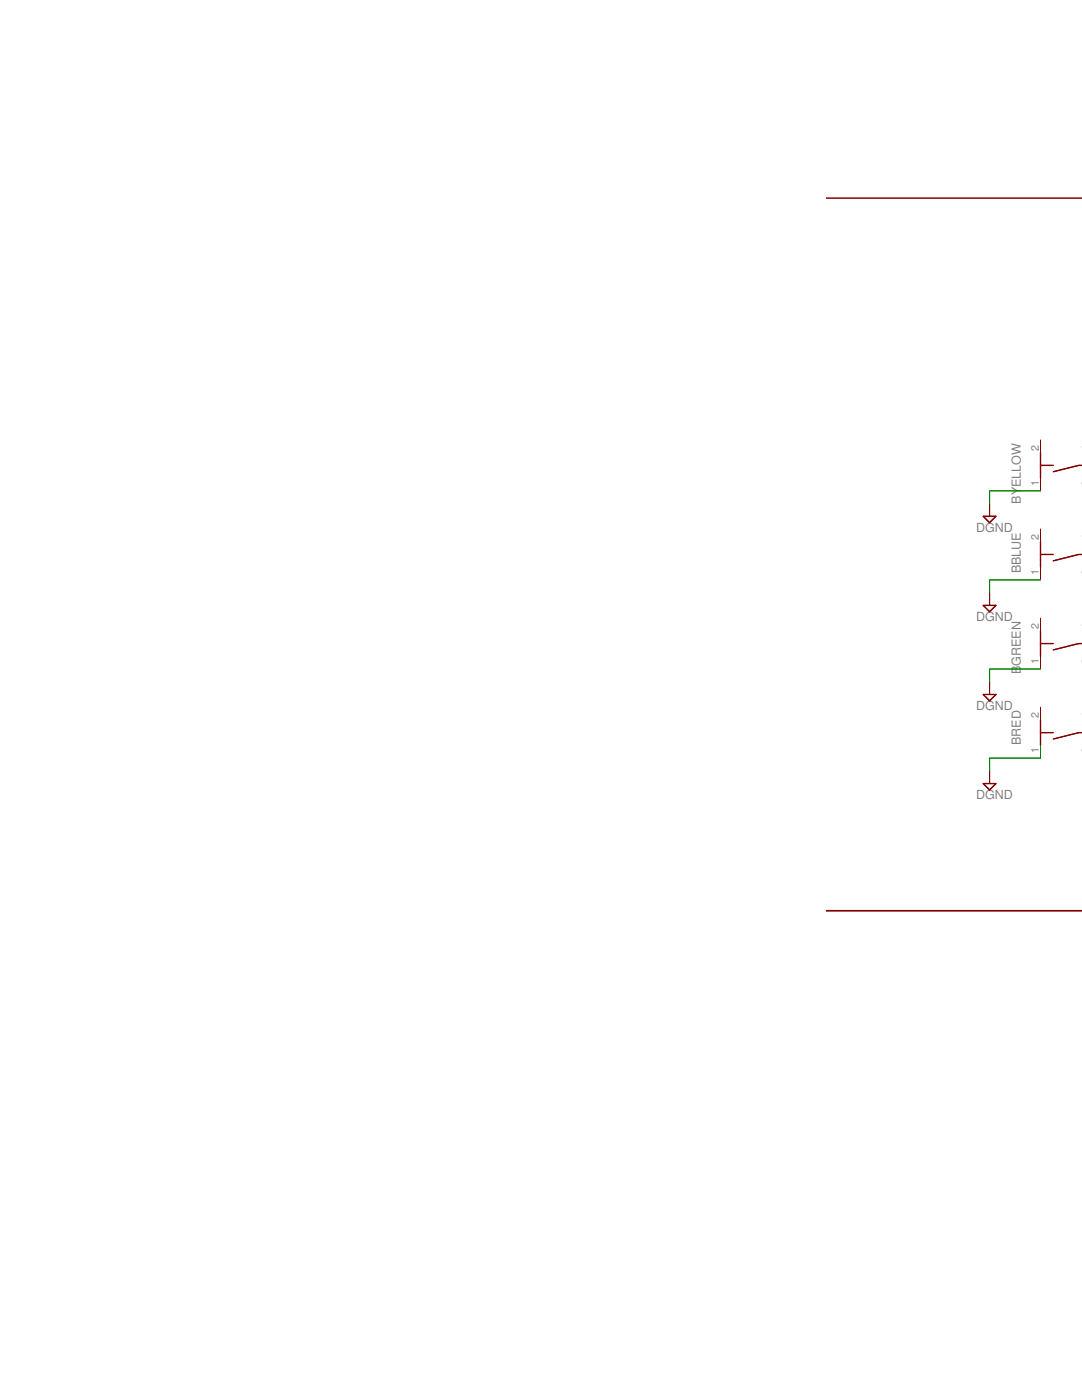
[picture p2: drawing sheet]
<svg xmlns="http://www.w3.org/2000/svg" width="216mm" height="279mm" viewBox="0 0 216 279" stroke-linecap="round" stroke-linejoin="round" font-family="sans-serif">
<path d="M164.9 39.5h51M207.6 141.1v2.6M207.6 148.8v2.5M164.9 181.8h51" fill="none" stroke="#800000" stroke-width=".2"/>
<path d="M164.9 181.8h51" fill="none" stroke="#800000" stroke-width=".32"/>
<path d="M210.2 147.5l5-1.3z" fill="#800000"/>
<path d="M207.6 143.7v5.1M207.6 146.2h2.6M215.2 146.2l-5 1.3" fill="none" stroke="#800000" stroke-width=".28"/>
<path d="M207.6 143.7v5.1M207.6 146.2h2.6" fill="none" stroke="#800000" stroke-width=".2"/>
<path d="M215.2 146.2h.7z" fill="#800000"/>
<path d="M215.2 146.2h.7" fill="none" stroke="#800000" stroke-width=".28"/>
<path d="M207.6 123.4v2.5M207.6 131v2.5" fill="none" stroke="#800000" stroke-width=".2"/>
<path d="M210.2 129.7l5-1.3z" fill="#800000"/>
<path d="M207.6 125.9v5.1M207.6 128.4h2.6M215.2 128.4l-5 1.3" fill="none" stroke="#800000" stroke-width=".28"/>
<path d="M207.6 125.9v5.1M207.6 128.4h2.6" fill="none" stroke="#800000" stroke-width=".2"/>
<path d="M215.2 128.4h.7z" fill="#800000"/>
<path d="M215.2 128.4h.7" fill="none" stroke="#800000" stroke-width=".28"/>
<path d="M207.6 105.6v2.5M207.6 113.2v2.5" fill="none" stroke="#800000" stroke-width=".2"/>
<path d="M210.2 111.9l5-1.2z" fill="#800000"/>
<path d="M207.6 108.1v5.1M207.6 110.7h2.6M215.2 110.7l-5 1.2" fill="none" stroke="#800000" stroke-width=".28"/>
<path d="M207.6 108.1v5.1M207.6 110.7h2.6" fill="none" stroke="#800000" stroke-width=".2"/>
<path d="M215.2 110.7h.7z" fill="#800000"/>
<path d="M215.2 110.7h.7" fill="none" stroke="#800000" stroke-width=".28"/>
<path d="M207.6 87.8v2.5M207.6 95.4v2.6" fill="none" stroke="#800000" stroke-width=".2"/>
<path d="M210.2 94.1l5-1.2z" fill="#800000"/>
<path d="M207.6 90.3v5.1M207.6 92.9h2.6M215.2 92.9l-5 1.2" fill="none" stroke="#800000" stroke-width=".28"/>
<path d="M207.6 90.3v5.1M207.6 92.9h2.6" fill="none" stroke="#800000" stroke-width=".2"/>
<path d="M215.2 92.9h.7z" fill="#800000"/>
<path d="M215.2 92.9h.7M196.2 156.4h2.5" fill="none" stroke="#800000" stroke-width=".28"/>
<path d="M196.2 156.4h2.5M197.5 153.8v2.6" fill="none" stroke="#800000" stroke-width=".2"/>
<path d="M198.7 156.4l-1.2 1.2z" fill="#800000"/>
<path d="M198.7 156.4l-1.2 1.2" fill="none" stroke="#800000" stroke-width=".28"/>
<path d="M196.2 156.4l1.3 1.2z" fill="#800000"/>
<path d="M196.2 138.6h2.5M196.2 156.4l1.3 1.2" fill="none" stroke="#800000" stroke-width=".28"/>
<path d="M196.2 138.6h2.5M197.5 136.1v2.5" fill="none" stroke="#800000" stroke-width=".2"/>
<path d="M198.7 138.6l-1.2 1.3z" fill="#800000"/>
<path d="M198.7 138.6l-1.2 1.3" fill="none" stroke="#800000" stroke-width=".28"/>
<path d="M196.2 138.6l1.3 1.3z" fill="#800000"/>
<path d="M196.2 138.6l1.3 1.3M196.2 120.8h2.5" fill="none" stroke="#800000" stroke-width=".28"/>
<path d="M197.5 118.3v2.5M196.2 120.8h2.5" fill="none" stroke="#800000" stroke-width=".2"/>
<path d="M198.7 120.8l-1.2 1.3z" fill="#800000"/>
<path d="M198.7 120.8l-1.2 1.3" fill="none" stroke="#800000" stroke-width=".28"/>
<path d="M196.2 120.8l1.3 1.3z" fill="#800000"/>
<path d="M196.2 103h2.5M196.2 120.8l1.3 1.3" fill="none" stroke="#800000" stroke-width=".28"/>
<path d="M196.2 103h2.5M197.5 100.5v2.5" fill="none" stroke="#800000" stroke-width=".2"/>
<path d="M198.7 103l-1.2 1.3z" fill="#800000"/>
<path d="M198.7 103l-1.2 1.3" fill="none" stroke="#800000" stroke-width=".28"/>
<path d="M196.2 103l1.3 1.3z" fill="#800000"/>
<path d="M196.2 103l1.3 1.3" fill="none" stroke="#800000" stroke-width=".28"/>
<path d="M207.6 98h-10.1v2.5M207.6 115.7h-10.1v2.6M207.6 133.5h-10.1v2.6M207.6 148.8v2.5h-10.1v2.5" fill="none" stroke="#008000" stroke-width=".2"/>
<g font-size="2.5" fill="#808080">
<text x="203.7" y="100.5" transform="rotate(-90 203.7 100.5)">BYELLOW</text>
<text x="194.8" y="106.2">DGND</text>
<text x="203.7" y="114.4" transform="rotate(-90 203.7 114.4)">BBLUE</text>
<text x="194.8" y="124">DGND</text>
<text x="203.7" y="134.5" transform="rotate(-90 203.7 134.5)">BGREEN</text>
<text x="194.8" y="141.8">DGND</text>
<text x="203.7" y="148.7" transform="rotate(-90 203.7 148.7)">BRED</text>
<text x="194.8" y="159.5">DGND</text>
</g>
<g font-size="2.1" fill="#808080">
<text x="207.3" y="90" transform="rotate(-90 207.3 90)">2</text>
<text x="207.3" y="97" transform="rotate(-90 207.3 97)">1</text>
<text x="207.3" y="107.8" transform="rotate(-90 207.3 107.8)">2</text>
<text x="207.3" y="114.7" transform="rotate(-90 207.3 114.7)">1</text>
<text x="207.3" y="125.5" transform="rotate(-90 207.3 125.5)">2</text>
<text x="207.3" y="132.5" transform="rotate(-90 207.3 132.5)">1</text>
<text x="207.3" y="143.3" transform="rotate(-90 207.3 143.3)">2</text>
<text x="207.3" y="150.3" transform="rotate(-90 207.3 150.3)">1</text>
</g>
</svg>
